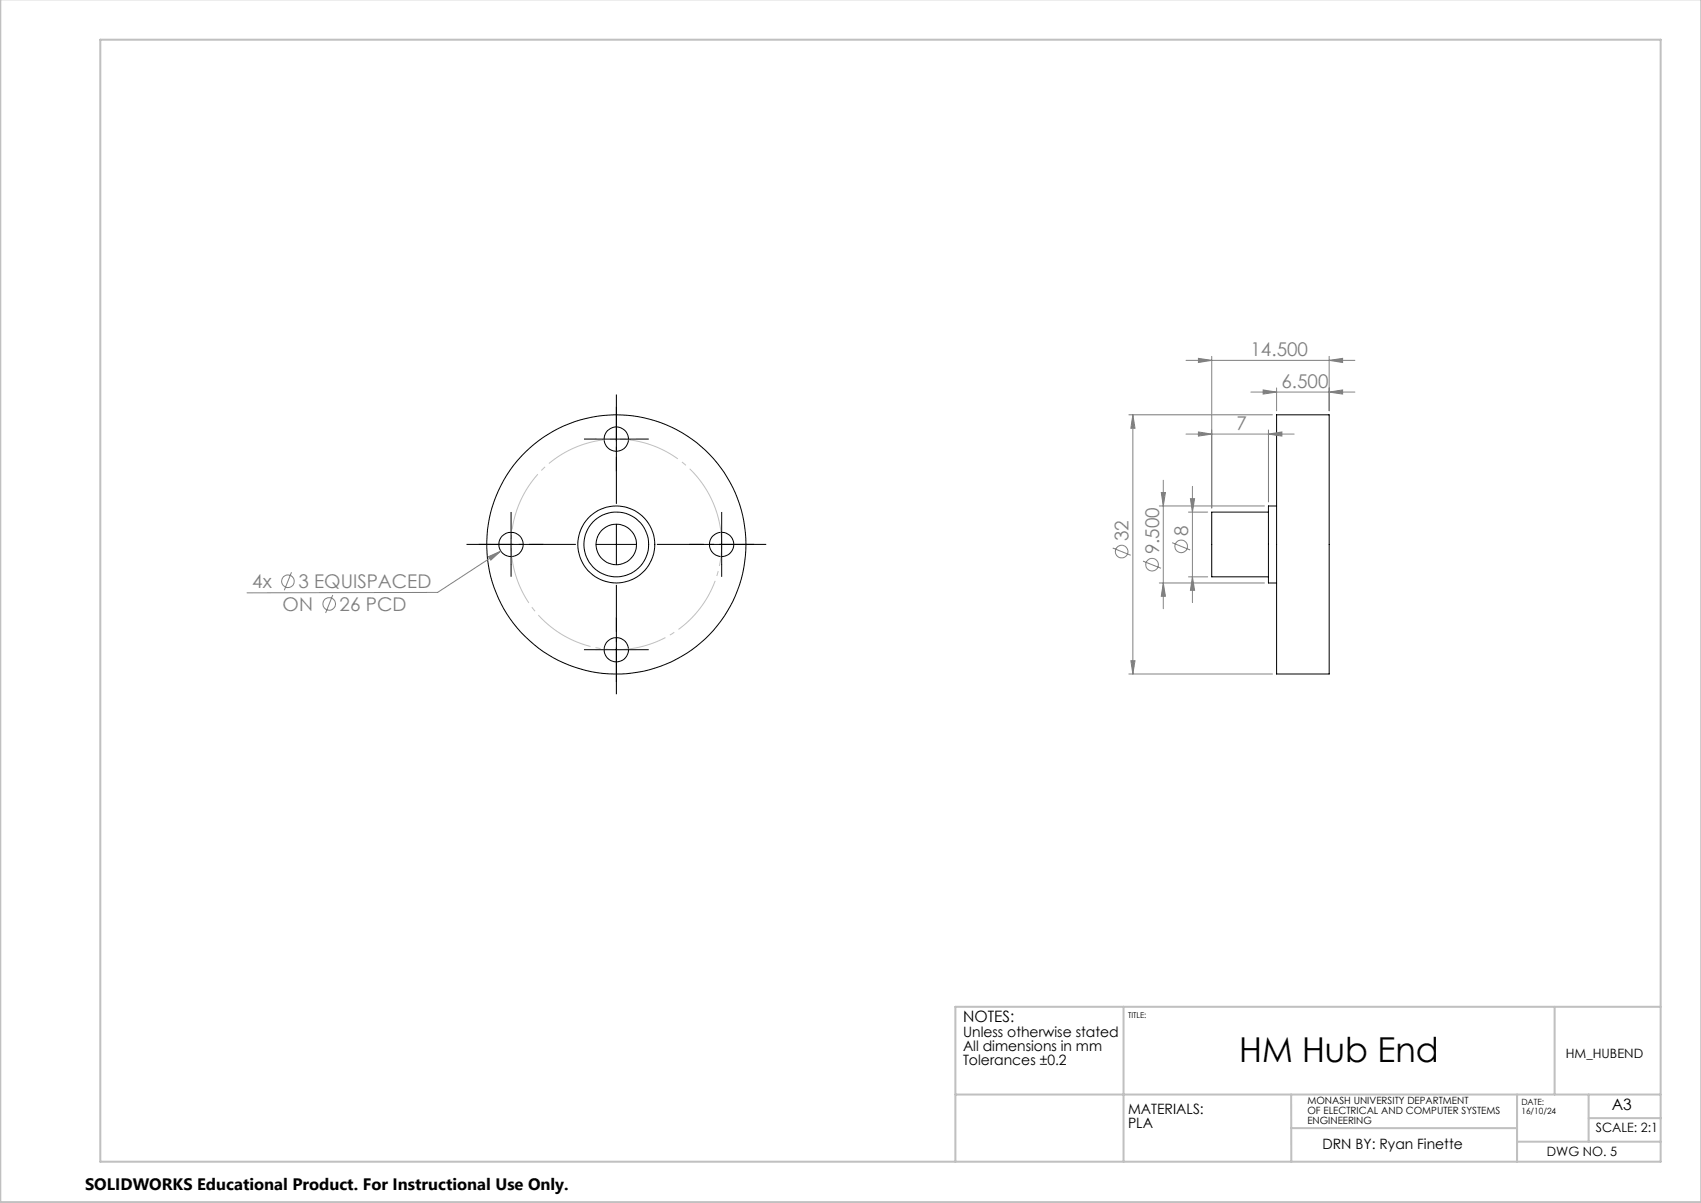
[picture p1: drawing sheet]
<svg xmlns="http://www.w3.org/2000/svg" width="420mm" height="297mm" viewBox="0 0 420 297" stroke-linecap="round" stroke-linejoin="round" font-family="sans-serif">
<g fill="none" stroke="#000" stroke-width=".25">
<path d="M147.2 108.4h10M152.2 103.4v10M315.2 102.4h13v64h-13zM121.2 134.4h10M126.2 129.4v10M147.2 134.4h10M152.2 129.4v10M173.2 134.4h10M178.2 129.4v10M313.2 126.4h-14v16h14M315.2 124.9h-2v19h2M152.2 155.4v10"/>
<path d="M147.2 160.4h10"/>
<circle cx="152.2" cy="108.4" r="3"/>
<circle cx="126.2" cy="134.4" r="3"/>
<circle cx="152.2" cy="134.4" r="8"/>
<circle cx="152.2" cy="134.4" r="9.5"/>
<circle cx="152.2" cy="134.4" r="5"/>
<circle cx="152.2" cy="134.4" r="32"/>
<circle cx="178.2" cy="134.4" r="3"/>
<circle cx="152.2" cy="160.4" r="3"/>
</g>
<g fill="none" stroke="#808080" stroke-width=".25">
<path d="M292.8 89h41.7M295.9 88.5l3.3 .5-3.3 .5zM299.2 88v37.4M308.9 96.8h25.6M311.9 96.3l3.3 .5-3.3 .5zM315.2 95.8v5.6M328.2 89l3.3-.5v1zM328.2 96.8l3.3-.5v1zM328.2 88v13.4M278.7 102.4h35.5M279.7 102.4l.5 3.3h-1zM279.7 102.4v64"/>
<path d="M287.2 118.6v31.7M292.8 107.2h26.7M295.9 106.6l3.3 .6-3.3 .5zM313.2 107.2l3.3-.6v1.1zM313.2 106.1v17.8M120.6 137.4l3-1.3-2.4 2.2zM123.6 136.1l-15.5 10.2-47.1 .1M274.7 135.3l4.5 1.8M282.2 138.5l4.5 1.8M286.2 124.9h26M286.7 121.6h1.1l-.6 3.3zM289.4 134l4.5 1.8"/>
<path d="M293.4 126.4h4.8M293.9 123.1h1.1l-.6 3.3zM294.4 120.1v28.7M72 141.3l-1.8 4.4M82.2 146.9l-1.8 4.4M286.2 143.9h26M287.2 143.9l.6 3.3h-1.1zM293.4 142.4h4.8M294.4 142.4l.6 3.3h-1.1zM278.7 166.4h35.5M279.2 163.1h1l-.5 3.3z"/>
<circle cx="277" cy="136.2" r="1.55"/>
<circle cx="284.5" cy="139.4" r="1.56"/>
<circle cx="291.7" cy="134.9" r="1.56"/>
<circle cx="71.1" cy="143.5" r="1.54"/>
<circle cx="81.3" cy="149.1" r="1.55"/>
</g>
<path d="M177.1 126.8a26 26 0 0 0-43.6-10.5 26 26 0 0 0 11.9 43.2 26 26 0 0 0 32-31.3l-.3-1.4" fill="none" stroke="#c0c0c0" stroke-width=".25" stroke-dasharray="15.2 1.3 1.3 1.3" stroke-dashoffset="2.1" stroke-linecap="butt"/>
<path d="M142.2 134.4h-27M152.2 124.4v-27M162.2 134.4h27M152.2 144.4v27" fill="none" stroke="#000" stroke-width=".25" stroke-dasharray="15.2 1.3 1.3 1.3" stroke-dashoffset="3.6" stroke-linecap="butt"/>
<g fill="none" stroke="#000" stroke-width=".25" stroke-dasharray="15.2 1.3 1.3 1.3" stroke-linecap="butt">
<path d="M147.2 108.4h-3M152.2 103.4v-3M152.2 113.4v3M157.2 108.4h3M121.2 134.4h-3M126.2 129.4v-3M126.2 139.4v3M131.2 134.4h3M173.2 134.4h-3M178.2 129.4v-3M178.2 139.4v3M183.2 134.4h3"/>
<path d="M152.2 155.4v-3M147.2 160.4h-3M152.2 165.4v3M157.2 160.4h3"/>
</g>
<path d="M.1 -.1v296.9h419.9M24.8 9.8h385.2v277h-385.2zM277.4 248.6v38.2M383.9 248.6v21.6M410 248.6h-174.1v38.2M235.9 270.2h174.1M318.8 270.2v16.6M318.8 278.5h55.8M374.6 270.2v16.6M392.3 270.2v11.7M392.3 276h17.8M374.6 281.9h35.4" fill="none" stroke="#c0c0c0" stroke-width=".5"/>
<g fill="#808080">
<path d="M120.6 137.4l3-1.3-2.4 2.2z"/>
<path d="M313.2 107.2l3.3-.6v1.1zM295.9 106.6l3.3 .6-3.3 .5z"/>
<path d="M295.9 88.5l3.3 .5-3.3 .5zM328.2 89l3.3-.5v1zM311.9 96.3l3.3 .5-3.3 .5zM328.2 96.8l3.3-.5v1z"/>
<path d="M294.4 142.4l.6 3.3h-1.1zM293.9 123.1h1.1l-.6 3.3zM287.2 143.9l.6 3.3h-1.1zM286.7 121.6h1.1l-.6 3.3z"/>
<path d="M279.7 102.4l.5 3.3h-1zM279.2 163.1h1l-.5 3.3z"/>
</g>
<text font-size="8.5" x="306" y="262.1">HM Hub End</text>
<g font-size="4.7" fill="#808080">
<text x="308.8" y="87.9">14.500</text>
<text x="316.4" y="95.8">6.500</text>
<text x="305.3" y="106.1">7</text>
<text x="278.7" y="133.6" transform="rotate(-90 278.7 133.6)">32</text>
<text x="286.2" y="136.8" transform="rotate(-90 286.2 136.8)">9.500</text>
<text x="293.4" y="132.3" transform="rotate(-90 293.4 132.3)">8</text>
<text x="62.3" y="145.2">4x</text>
<text x="73.7" y="145.2">3 EQUISPACED</text>
<text x="69.8" y="150.8">ON</text>
<text x="83.9" y="150.8">26 PCD</text>
</g>
<text font-size="4.1" x="21" y="293.7">SOLIDWORKS Educational Product. For Instructional Use Only.</text>
<g font-size="3.9">
<text x="237.8" y="252.4">NOTES:</text>
<text x="398" y="273.9">A3</text>
</g>
<g font-size="3.5">
<text x="237.8" y="256">Unless otherwise stated</text>
<text x="237.8" y="259.5">All dimensions in mm</text>
<text x="237.8" y="263">Tolerances ±0.2</text>
<text x="278.5" y="275">MATERIALS:</text>
<text x="278.5" y="278.5">PLA</text>
<text x="326.5" y="283.8">DRN BY: Ryan Finette</text>
</g>
<g font-size="3.2">
<text x="386.6" y="261.2">HM_HUBEND</text>
<text x="394" y="279.5">SCALE: 2:1</text>
<text x="382" y="285.4">DWG NO. 5</text>
</g>
<g font-size="2.5">
<text x="322.8" y="272.7">MONASH UNIVERSITY DEPARTMENT</text>
<text x="322.8" y="275.1">OF ELECTRICAL AND COMPUTER SYSTEMS</text>
<text x="322.8" y="277.6">ENGINEERING</text>
</g>
<g font-size="2.1">
<text x="375.7" y="272.8">DATE:</text>
<text x="375.7" y="275">16/10/24</text>
</g>
<text font-size="2" x="278.5" y="251.4">TITLE:</text>
</svg>
